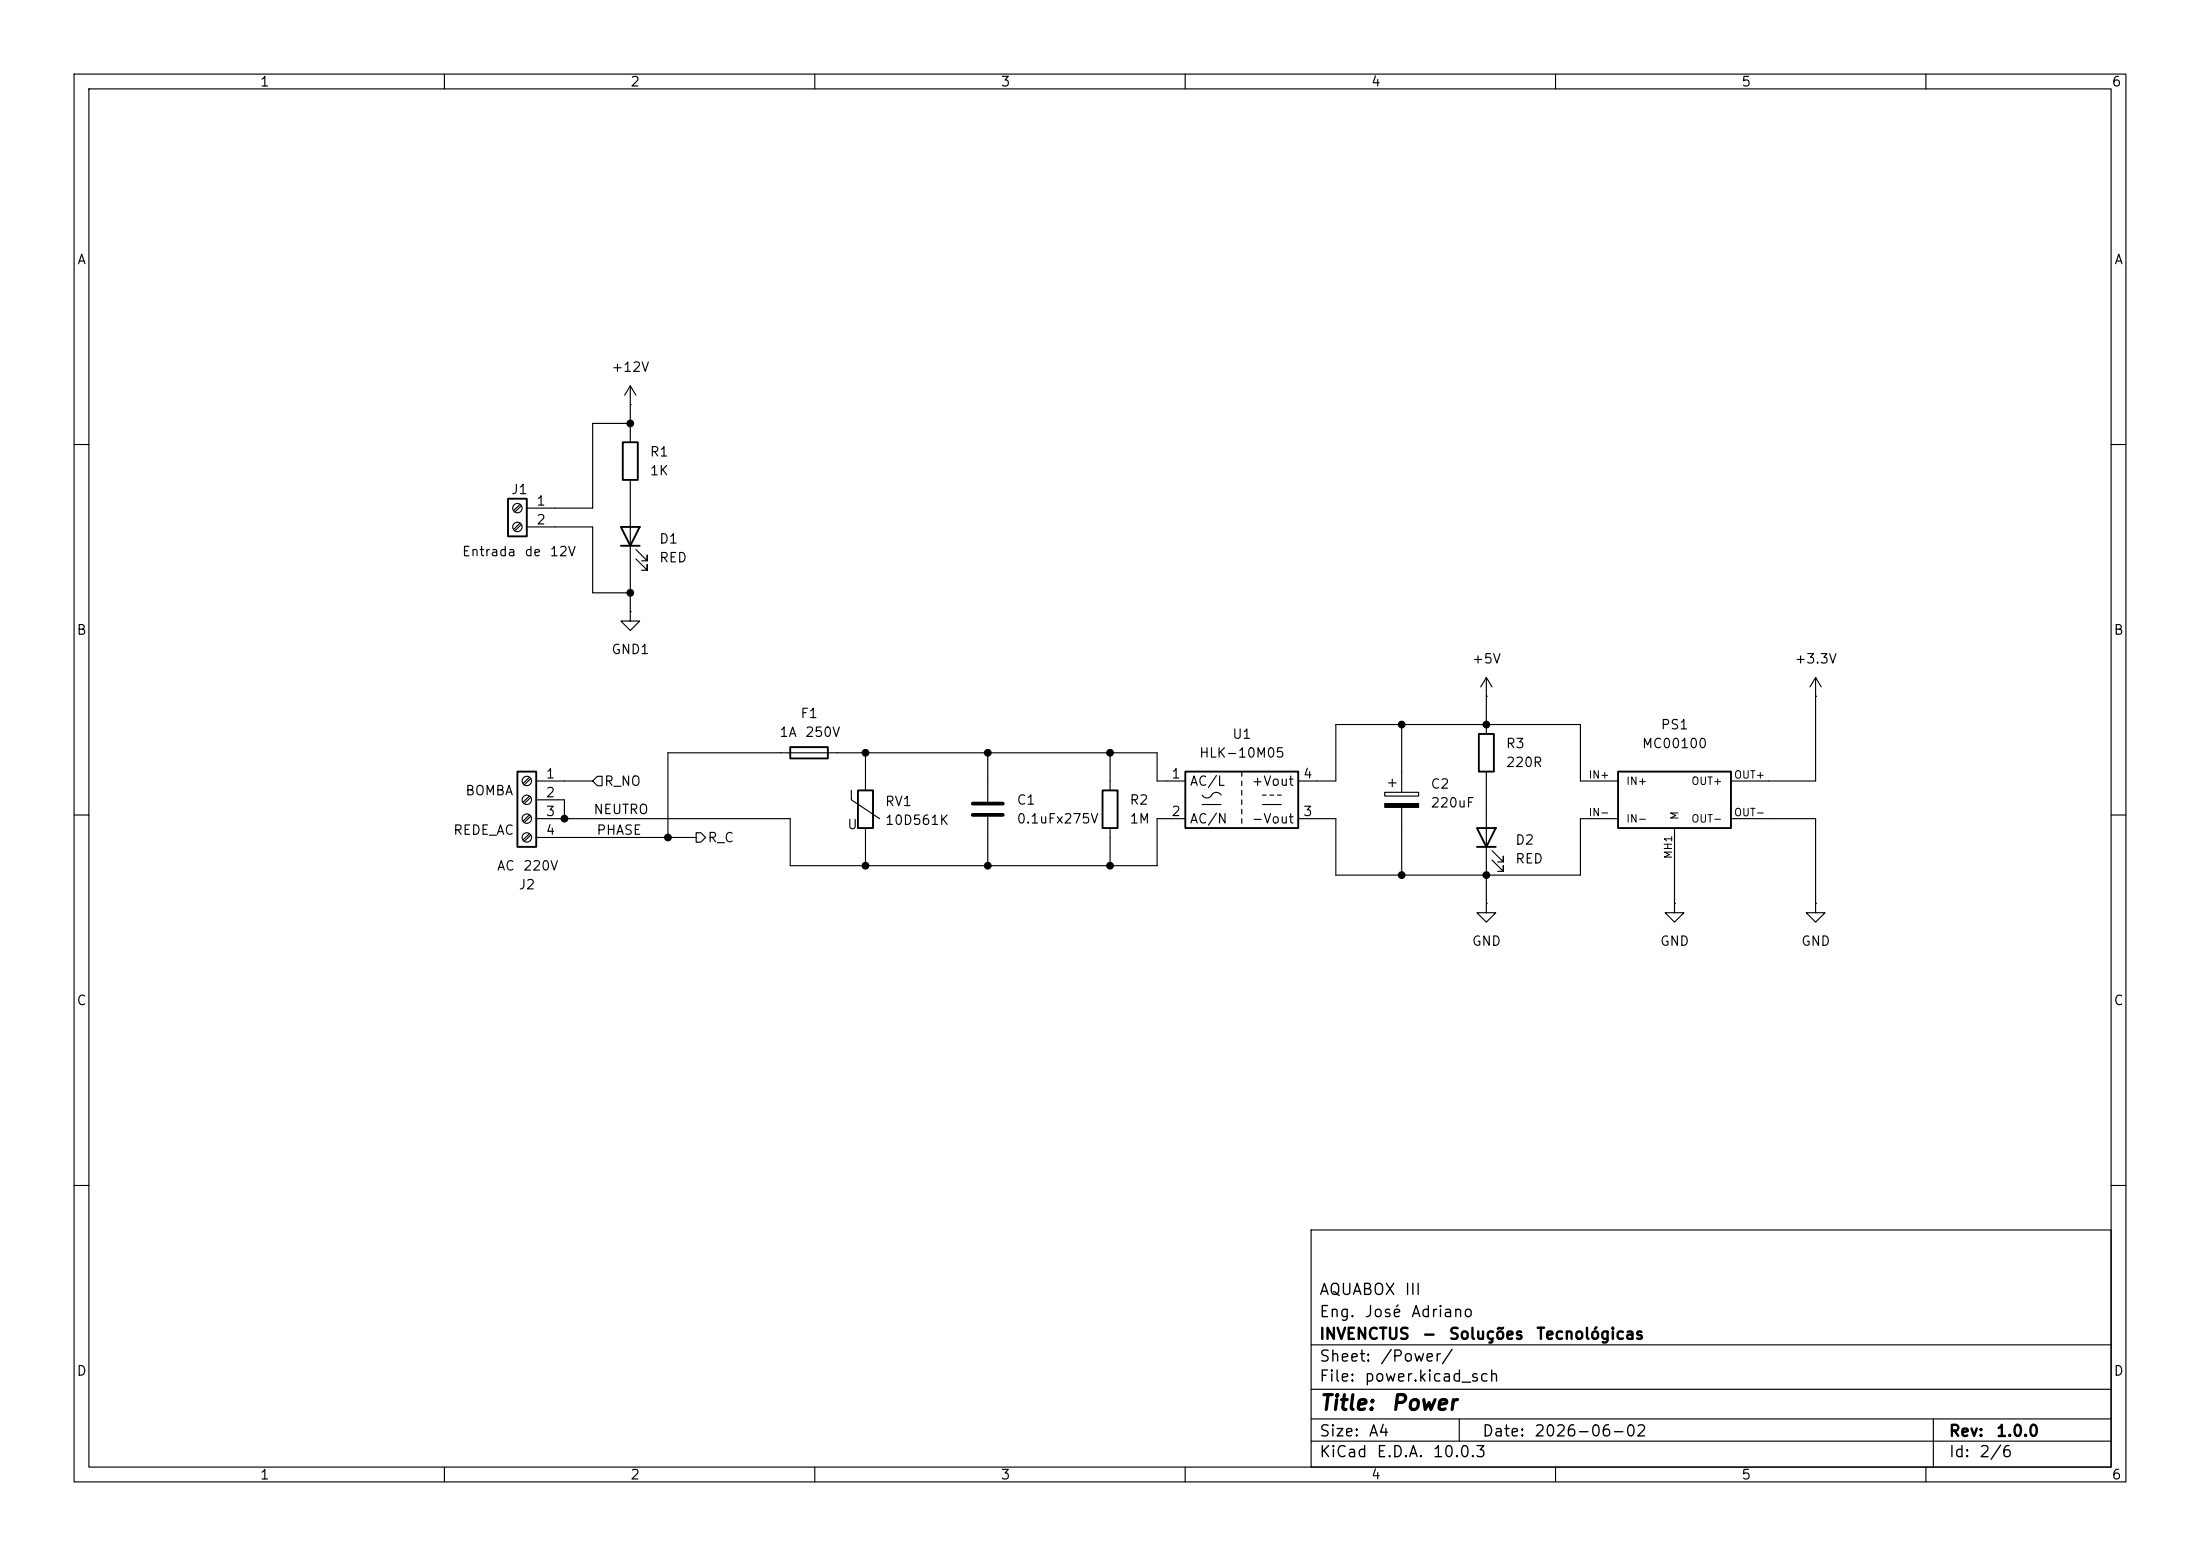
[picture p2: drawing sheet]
<svg xmlns="http://www.w3.org/2000/svg" width="297mm" height="210mm" viewBox="0 0 297 210" stroke-linecap="round" stroke-linejoin="round" font-family="sans-serif">
<g fill="none" stroke="#000" stroke-width=".15">
<path d="M10 10h277v190h-277zM12 12h273v186h-273zM60 10v2M110 10v2M160 10v2M210 10v2M260 10v2M85.1 54.6h.1M85.1 52.1l-.8 1.2M85.1 52.1l.8 1.2M85.1 52.1v7.6M85.1 57.2h-5.1v11.4h-8.9"/>
<path d="M10 60h2M70.2 68.1l-.9 .8M70.2 70.6l-.9 .9M70.4 68.2l-.9 .9M70.4 70.8l-.9 .8M71.1 71.1h8.9v8.9h5.1M85.1 64.8v17.8M85.9 75.4l1.5 1.6v-.8v.8h-.8M85.9 74.2l1.5 1.5v-.8v.8h-.8M285 60h2M85.1 82.6v1.2h1.3l-1.3 1.3-1.3-1.3h1.3M85.1 82.6h.1"/>
<path d="M189.2 97.8v9.1M200.7 94h.1M200.7 91.4v7.7M200.7 91.4l-.8 1.3M200.7 91.4l.7 1.3M245.1 94h.1M245.1 91.4v14h-11.4M245.1 91.4l-.8 1.3M245.1 91.4l.8 1.3M10 110h2M71.5 104.9l-.9 .8M71.5 107.4l-.9 .9"/>
<path d="M71.5 110l-.9 .8M71.5 112.5l-.9 .9M71.7 105.1l-.9 .8M71.7 107.6l-.9 .9M71.7 110.2l-.9 .8M71.7 112.7l-.9 .8M72.4 105.4h7.6M72.4 108h3.8v2.5M72.4 110.5h34.3v6.3h49.5v-6.3h3.8M72.4 113h21.6M80.6 104.8h.7v1.2h-.7l-.6-.6zM94 112.4h.6l.6 .6-.6 .7h-.6z"/>
<path d="M114.9 106.7v1.3l3.8 2.5M116.8 101.6v5.1M116.8 111.8v5M133.3 101.6v6.6M133.3 110.2v6.6M149.9 101.6v5.1M149.9 111.8v5M160 105.4h-3.8v-3.8h-66v11.4M162.3 107.3a.77 .77 0 0 0 .8 .4 .77 .77 0 0 0 .6-.6 .73 .73 0 0 1 1.1 .2M162.3 108.6h2.5M167.6 104.1v.7M167.6 105.4v.6"/>
<path d="M167.6 106.7v.6M167.6 108v.6M167.6 109.2v.7M167.6 110.5v.6M170.4 108.6h2.6M170.4 107.3h.5M171.4 107.3h.6M172.5 107.3h.5M175.3 105.4h5v-7.6h33.1v7.6h5M175.3 110.5h5v7.6h33.1v-7.6h5M186.9 106.9h4.6v.5h-4.6zM187.5 105.7h1"/>
<path d="M188 105.2v1M189.2 109v9.1M200.7 104.1v17.8M201.4 116.1l1.5 1.5v-.8v.8h-.7M201.4 114.8l1.5 1.5v-.7v.7h-.7M226.1 111.8v10.1M233.7 110.5h11.4v11.4M285 110h2M200.7 121.9v1.3h1.2l-1.2 1.3-1.3-1.3h1.3M200.7 121.9h.1M226.1 121.9v1.3h1.2l-1.2 1.3-1.3-1.3h1.3M226.1 121.9h.1"/>
<path d="M245.1 121.9v1.3h1.3l-1.3 1.3-1.3-1.3h1.3M245.1 121.9h.1M10 160h2M177 166h108v32h-108zM285 160h2M60 198v2M110 198v2M160 198v2M177 194.5h108M177 191.5h108M177 187.5h108M177 181.5h108"/>
<path d="M197 191.5v3M210 198v2M260 198v2M261 191.5v6.5"/>
<circle cx="69.8" cy="71.1" r=".63"/>
<circle cx="69.8" cy="68.6" r=".63"/>
<circle cx="71.1" cy="107.9" r=".63"/>
<circle cx="71.1" cy="110.5" r=".63"/>
<circle cx="71.1" cy="105.4" r=".63"/>
<circle cx="71.1" cy="113" r=".63"/>
</g>
<g fill="none" stroke="#000" stroke-width=".25">
<path d="M84.1 59.7h2v5.1h-2zM68.6 67.3h2.5v5.1h-2.5zM83.8 71.1h2.6l-1.3 2.6zM83.8 73.7h2.6M199.6 99.1h2.1v5h-2.1zM69.8 104.1h2.6v10.2h-2.6zM106.7 100.8h5.1v1.6h-5.1zM115.8 106.7h2.1v5.1h-2.1zM148.8 106.7h2.1v5.1h-2.1zM160 104.1h15.3v7.7h-15.3zM199.4 111.8h2.5l-1.2 2.5zM199.4 114.3h2.5"/>
<path d="M218.4 104.1h15.3v7.7h-15.3z"/>
</g>
<path d="M186.9 108.5h4.6v.5h-4.6z" fill="#000" stroke="#000" stroke-width=".15"/>
<path d="M131.3 108.5h4.1M131.3 110h4.1" fill="none" stroke="#000" stroke-width=".51"/>
<g fill="#000" stroke="#000" stroke-width=".14">
<circle cx="85.1" cy="57.2" r=".46"/>
<circle cx="85.1" cy="80" r=".46"/>
<circle cx="189.2" cy="97.8" r=".46"/>
<circle cx="200.7" cy="97.8" r=".46"/>
<circle cx="76.2" cy="110.5" r=".46"/>
<circle cx="90.2" cy="113" r=".46"/>
<circle cx="116.8" cy="116.8" r=".46"/>
<circle cx="116.8" cy="101.6" r=".46"/>
<circle cx="133.3" cy="101.6" r=".46"/>
<circle cx="133.3" cy="116.8" r=".46"/>
<circle cx="149.9" cy="116.8" r=".46"/>
<circle cx="149.9" cy="101.6" r=".46"/>
<circle cx="189.2" cy="118.1" r=".46"/>
<circle cx="200.7" cy="118.1" r=".46"/>
</g>
<g font-size="2">
<text x="178" y="190.8">Title:</text>
<text x="187.7" y="190.8">Power</text>
</g>
<g font-size="1.5">
<text x="178" y="178.2">Eng.</text>
<text x="178" y="175.2">AQUABOX</text>
<text x="184.1" y="178.2">José</text>
<text x="189.5" y="175.2">III</text>
<text x="190.4" y="178.2">Adriano</text>
<text x="178" y="184.2">Sheet:</text>
<text x="178" y="181.2">INVENCTUS</text>
<text x="186.2" y="184.2">/Power/</text>
<text x="191.9" y="181.2">-</text>
<text x="195.5" y="181.2">Soluções</text>
<text x="207.3" y="181.2">Tecnológicas</text>
<text x="178" y="186.9">File:</text>
<text x="184.1" y="186.9">power.kicad_sch</text>
<text x="178" y="197.1">KiCad</text>
<text x="178" y="194.3">Size:</text>
<text x="184.7" y="194.3">A4</text>
<text x="185.7" y="197.1">E.D.A.</text>
<text x="193.3" y="197.1">10.0.3</text>
<text x="200" y="194.3">Date:</text>
<text x="207" y="194.3">2026-06-02</text>
<text x="263" y="194.3">Rev:</text>
<text x="263" y="197.1">Id:</text>
<text x="267.1" y="197.1">2/6</text>
<text x="269.4" y="194.3">1.0.0</text>
</g>
<g font-size="1.3">
<text x="35" y="12">1</text>
<text x="85" y="12">2</text>
<text x="135" y="12">3</text>
<text x="185" y="12">4</text>
<text x="235" y="12">5</text>
<text x="285" y="12">6</text>
<text x="10.3" y="36">A</text>
<text x="285.3" y="36">A</text>
<text x="82.4" y="50.5">+12V</text>
<text x="87.6" y="61.9">R1</text>
<text x="87.6" y="64.5">1K</text>
<text x="68.9" y="67">J1</text>
<text x="72.3" y="68.6">1</text>
<text x="72.3" y="71.1">2</text>
<text x="62.3" y="75.4">Entrada</text>
<text x="70.7" y="75.4">de</text>
<text x="74.1" y="75.4">12V</text>
<text x="88.9" y="73.7">D1</text>
<text x="88.9" y="76.2">RED</text>
<text x="10.3" y="86">B</text>
<text x="82.4" y="88.6">GND1</text>
<text x="198.6" y="89.9">+5V</text>
<text x="242.2" y="89.9">+3.3V</text>
<text x="285.3" y="86">B</text>
<text x="105.1" y="99.8">1A</text>
<text x="108" y="97.2">F1</text>
<text x="108.6" y="99.8">250V</text>
<text x="166.3" y="100">U1</text>
<text x="203.2" y="101.3">R3</text>
<text x="221.6" y="101.3">MC00100</text>
<text x="224.1" y="98.8">PS1</text>
<text x="62.7" y="107.7">BOMBA</text>
<text x="73.6" y="105.4">1</text>
<text x="73.6" y="107.9">2</text>
<text x="81.5" y="106.4">R_NO</text>
<text x="158" y="105.4">1</text>
<text x="160.5" y="106.4">AC/L</text>
<text x="161.8" y="102.6">HLK-10M05</text>
<text x="168.9" y="106.4">+Vout</text>
<text x="175.8" y="105.4">4</text>
<text x="193" y="106.8">C2</text>
<text x="203.2" y="103.8">220R</text>
<text x="61.1" y="113">REDE_AC</text>
<text x="73.6" y="110.5">3</text>
<text x="73.6" y="113">4</text>
<text x="80" y="110.2">NEUTRO</text>
<text x="80.4" y="113">PHASE</text>
<text x="114.3" y="112.2">U</text>
<text x="119.4" y="109.1">RV1</text>
<text x="119.4" y="111.7">10D561K</text>
<text x="137.2" y="108.9">C1</text>
<text x="137.2" y="111.5">0.1uFx275V</text>
<text x="152.4" y="108.9">R2</text>
<text x="152.4" y="111.5">1M</text>
<text x="158" y="110.5">2</text>
<text x="160.5" y="111.5">AC/N</text>
<text x="168.9" y="111.5">-Vout</text>
<text x="175.8" y="110.5">3</text>
<text x="193" y="109.3">220uF</text>
<text x="67" y="117.8">AC</text>
<text x="70.5" y="117.8">220V</text>
<text x="95.4" y="114">R_C</text>
<text x="204.5" y="114.3">D2</text>
<text x="204.5" y="116.9">RED</text>
<text x="69.9" y="120.4">J2</text>
<text x="198.6" y="128">GND</text>
<text x="224" y="128">GND</text>
<text x="243.1" y="128">GND</text>
<text x="10.3" y="136">C</text>
<text x="285.3" y="136">C</text>
<text x="10.3" y="186">D</text>
<text x="285.3" y="186">D</text>
<text x="35" y="200">1</text>
<text x="85" y="200">2</text>
<text x="135" y="200">3</text>
<text x="185" y="200">4</text>
<text x="235" y="200">5</text>
<text x="285" y="200">6</text>
</g>
<g font-size="1">
<text x="214.4" y="105.3">IN+</text>
<text x="219.5" y="106.2">IN+</text>
<text x="228.2" y="106.2">OUT+</text>
<text x="234" y="105.3">OUT+</text>
<text x="214.4" y="110.4">IN-</text>
<text x="219.5" y="111.3">IN-</text>
<text x="226.8" y="110.7" transform="rotate(-90 226.8 110.7)">M</text>
<text x="228.2" y="111.3">OUT-</text>
<text x="234" y="110.4">OUT-</text>
<text x="226" y="116" transform="rotate(-90 226 116)">MH1</text>
</g>
</svg>
